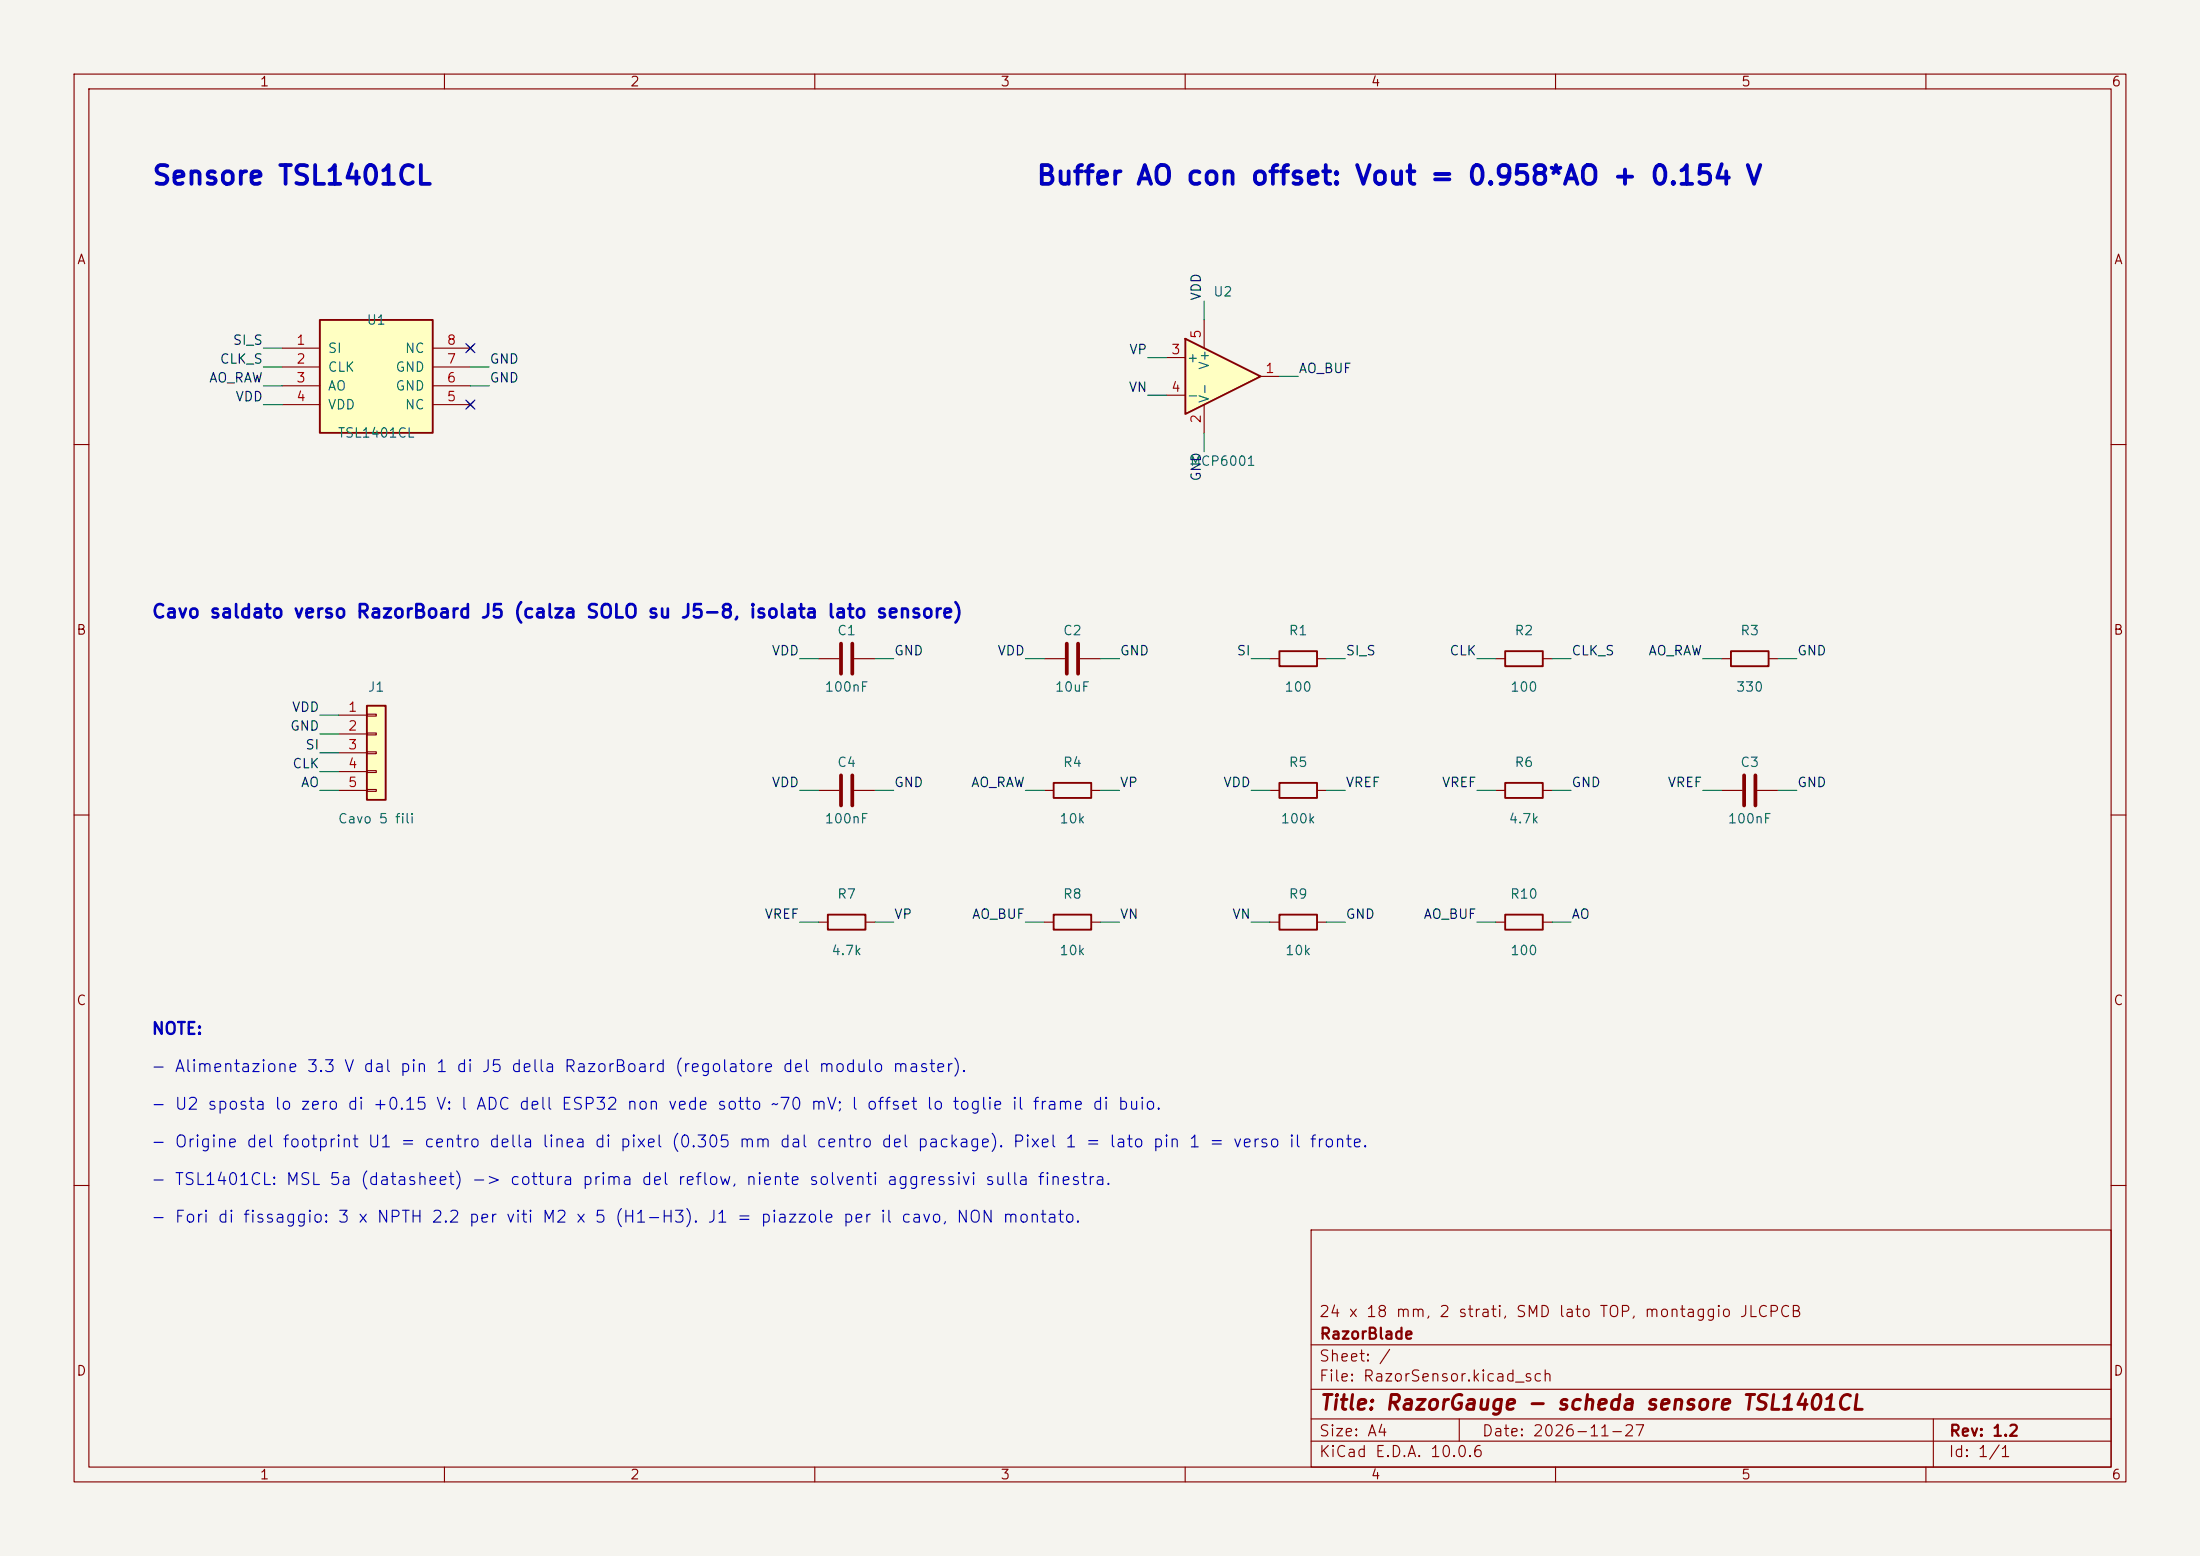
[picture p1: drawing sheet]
(kicad_sch (version 20230121) (generator eeschema)
 (paper "A4")
 (title_block (title "RazorGauge - scheda sensore TSL1401CL") (date "2026-11-27") (rev "1.2") (company "RazorBlade")
  (comment 1 "24 x 18 mm, 2 strati, SMD lato TOP, montaggio JLCPCB"))
 (lib_symbols
(symbol "RazorSensor:TSL1401CL" (pin_names (offset 1.016)) (in_bom yes) (on_board yes)
(property "Reference" "U" (at 0 8.89 0) (effects (font (size 1.27 1.27))))
(property "Value" "TSL1401CL" (at 0 -8.89 0) (effects (font (size 1.27 1.27))))
(property "Footprint" "RazorSensor:TSL1401CL_ams_CL" (at 0 0 0) (effects (font (size 1.27 1.27)) hide))
(property "Datasheet" "TAOS136" (at 0 0 0) (effects (font (size 1.27 1.27)) hide))
(symbol "TSL1401CL_0_1" (rectangle (start -7.62 7.62) (end 7.62 -7.62) (stroke (width 0.254) (type default)) (fill (type background))))
(symbol "TSL1401CL_1_1"
(pin input line (at -12.7 3.81 0) (length 5.08) (name "SI" (effects (font (size 1.27 1.27)))) (number "1" (effects (font (size 1.27 1.27)))))
(pin input line (at -12.7 1.27 0) (length 5.08) (name "CLK" (effects (font (size 1.27 1.27)))) (number "2" (effects (font (size 1.27 1.27)))))
(pin output line (at -12.7 -1.27 0) (length 5.08) (name "AO" (effects (font (size 1.27 1.27)))) (number "3" (effects (font (size 1.27 1.27)))))
(pin power_in line (at -12.7 -3.81 0) (length 5.08) (name "VDD" (effects (font (size 1.27 1.27)))) (number "4" (effects (font (size 1.27 1.27)))))
(pin no_connect line (at 12.7 -3.81 180) (length 5.08) (name "NC" (effects (font (size 1.27 1.27)))) (number "5" (effects (font (size 1.27 1.27)))))
(pin power_in line (at 12.7 -1.27 180) (length 5.08) (name "GND" (effects (font (size 1.27 1.27)))) (number "6" (effects (font (size 1.27 1.27)))))
(pin power_in line (at 12.7 1.27 180) (length 5.08) (name "GND" (effects (font (size 1.27 1.27)))) (number "7" (effects (font (size 1.27 1.27)))))
(pin no_connect line (at 12.7 3.81 180) (length 5.08) (name "NC" (effects (font (size 1.27 1.27)))) (number "8" (effects (font (size 1.27 1.27)))))))
(symbol "Connector_Generic:Conn_01x05" (pin_names (offset 1.016) hide) (in_bom yes) (on_board yes)
  (property "Reference" "J" (at 0 7.62 0) (effects (font (size 1.27 1.27))))
  (property "Value" "Conn_01x05" (at 0 -7.62 0) (effects (font (size 1.27 1.27))))
  (property "Footprint" "" (at 0 0 0) (effects (font (size 1.27 1.27)) hide))
  (property "Datasheet" "~" (at 0 0 0) (effects (font (size 1.27 1.27)) hide))
  (symbol "Conn_01x05_1_1"
   (rectangle (start -1.27 -4.953) (end 0 -5.207) (stroke (width 0.1524) (type default)) (fill (type none)))
   (rectangle (start -1.27 -2.413) (end 0 -2.667) (stroke (width 0.1524) (type default)) (fill (type none)))
   (rectangle (start -1.27 0.127) (end 0 -0.127) (stroke (width 0.1524) (type default)) (fill (type none)))
   (rectangle (start -1.27 2.667) (end 0 2.413) (stroke (width 0.1524) (type default)) (fill (type none)))
   (rectangle (start -1.27 5.207) (end 0 4.953) (stroke (width 0.1524) (type default)) (fill (type none)))
   (rectangle (start -1.27 6.35) (end 1.27 -6.35) (stroke (width 0.254) (type default)) (fill (type background)))
   (pin passive line (at -5.08 5.08 0) (length 3.81) (name "Pin_1" (effects (font (size 1.27 1.27)))) (number "1" (effects (font (size 1.27 1.27)))))
   (pin passive line (at -5.08 2.54 0) (length 3.81) (name "Pin_2" (effects (font (size 1.27 1.27)))) (number "2" (effects (font (size 1.27 1.27)))))
   (pin passive line (at -5.08 0 0) (length 3.81) (name "Pin_3" (effects (font (size 1.27 1.27)))) (number "3" (effects (font (size 1.27 1.27)))))
   (pin passive line (at -5.08 -2.54 0) (length 3.81) (name "Pin_4" (effects (font (size 1.27 1.27)))) (number "4" (effects (font (size 1.27 1.27)))))
   (pin passive line (at -5.08 -5.08 0) (length 3.81) (name "Pin_5" (effects (font (size 1.27 1.27)))) (number "5" (effects (font (size 1.27 1.27)))))))
(symbol "Amplifier_Operational:MCP6001-OT" (pin_names (offset 0.127)) (in_bom yes) (on_board yes)
  (property "Reference" "U" (at 0 5.08 0) (effects (font (size 1.27 1.27)) (justify left)))
  (property "Value" "MCP6001-OT" (at 0 -5.08 0) (effects (font (size 1.27 1.27)) (justify left)))
  (property "Footprint" "" (at 0 0 0) (effects (font (size 1.27 1.27)) (justify left) hide))
  (property "Datasheet" "https://ww1.microchip.com/downloads/en/DeviceDoc/MCP6001-1R-1U-2-4-1-MHz-Low-Power-Op-Amp-DS20001733L.pdf" (at 0 0 0) (effects (font (size 1.27 1.27)) hide))
  (symbol "MCP6001-OT_0_1"
   (polyline (pts (xy -5.08 5.08) (xy 5.08 0) (xy -5.08 -5.08) (xy -5.08 5.08)) (stroke (width 0.254) (type default)) (fill (type background)))
   (pin power_in line (at -2.54 -7.62 90) (length 3.81) (name "V-" (effects (font (size 1.27 1.27)))) (number "2" (effects (font (size 1.27 1.27)))))
   (pin power_in line (at -2.54 7.62 270) (length 3.81) (name "V+" (effects (font (size 1.27 1.27)))) (number "5" (effects (font (size 1.27 1.27))))))
  (symbol "MCP6001-OT_1_1"
   (pin input line (at -7.62 2.54 0) (length 2.54) (name "+" (effects (font (size 1.27 1.27)))) (number "3" (effects (font (size 1.27 1.27)))))
   (pin input line (at -7.62 -2.54 0) (length 2.54) (name "-" (effects (font (size 1.27 1.27)))) (number "4" (effects (font (size 1.27 1.27)))))
   (pin output line (at 7.62 0 180) (length 2.54) (name "~" (effects (font (size 1.27 1.27)))) (number "1" (effects (font (size 1.27 1.27)))))))
(symbol "Device:C" (pin_numbers hide) (pin_names (offset 0.254)) (in_bom yes) (on_board yes)
  (property "Reference" "C" (at 0.635 2.54 0) (effects (font (size 1.27 1.27)) (justify left)))
  (property "Value" "C" (at 0.635 -2.54 0) (effects (font (size 1.27 1.27)) (justify left)))
  (property "Footprint" "" (at 0.9652 -3.81 0) (effects (font (size 1.27 1.27)) hide))
  (property "Datasheet" "~" (at 0 0 0) (effects (font (size 1.27 1.27)) hide))
  (symbol "C_0_1"
   (polyline (pts (xy -2.032 -0.762) (xy 2.032 -0.762)) (stroke (width 0.508) (type default)) (fill (type none)))
   (polyline (pts (xy -2.032 0.762) (xy 2.032 0.762)) (stroke (width 0.508) (type default)) (fill (type none))))
  (symbol "C_1_1"
   (pin passive line (at 0 3.81 270) (length 2.794) (name "~" (effects (font (size 1.27 1.27)))) (number "1" (effects (font (size 1.27 1.27)))))
   (pin passive line (at 0 -3.81 90) (length 2.794) (name "~" (effects (font (size 1.27 1.27)))) (number "2" (effects (font (size 1.27 1.27)))))))
(symbol "Device:R" (pin_numbers hide) (pin_names (offset 0)) (in_bom yes) (on_board yes)
  (property "Reference" "R" (at 2.032 0 90) (effects (font (size 1.27 1.27))))
  (property "Value" "R" (at 0 0 90) (effects (font (size 1.27 1.27))))
  (property "Footprint" "" (at -1.778 0 90) (effects (font (size 1.27 1.27)) hide))
  (property "Datasheet" "~" (at 0 0 0) (effects (font (size 1.27 1.27)) hide))
  (symbol "R_0_1"
   (rectangle (start -1.016 -2.54) (end 1.016 2.54) (stroke (width 0.254) (type default)) (fill (type none))))
  (symbol "R_1_1"
   (pin passive line (at 0 3.81 270) (length 1.27) (name "~" (effects (font (size 1.27 1.27)))) (number "1" (effects (font (size 1.27 1.27)))))
   (pin passive line (at 0 -3.81 90) (length 1.27) (name "~" (effects (font (size 1.27 1.27)))) (number "2" (effects (font (size 1.27 1.27))))))))
(text "Sensore TSL1401CL" (at 20.32 25.4 0) (effects (font (size 2.54 2.54) bold) (justify left bottom)))
(symbol (lib_id "RazorSensor:TSL1401CL") (at 50.8 50.8 0) (unit 1) (in_bom yes) (on_board yes) (dnp no)
 (property "Reference" "U1" (at 50.8 43.18 0) (effects (font (size 1.27 1.27))))
 (property "Value" "TSL1401CL" (at 50.8 58.42 0) (effects (font (size 1.27 1.27))))
 (property "Footprint" "RazorSensor:TSL1401CL_ams_CL" (at 50.8 50.8 0) (effects (font (size 1.27 1.27)) hide))
 (property "Datasheet" "~" (at 50.8 50.8 0) (effects (font (size 1.27 1.27)) hide))
 (property "MPN" "ams TSL1401CL (128x1, package CL, MSL 5a da datasheet)" (at 50.8 50.8 0) (effects (font (size 1.27 1.27)) hide))
 (property "LCSC" "C2802316" (at 50.8 50.8 0) (effects (font (size 1.27 1.27)) hide))
 (pin "1") (pin "2") (pin "3") (pin "4") (pin "5") (pin "6") (pin "7") (pin "8"))
(wire (pts (xy 38.1 46.99) (xy 35.56 46.99)) (stroke (width 0) (type default)))
(label "SI_S" (at 35.56 46.99 180) (fields_autoplaced) (effects (font (size 1.27 1.27)) (justify right bottom)))
(wire (pts (xy 38.1 49.53) (xy 35.56 49.53)) (stroke (width 0) (type default)))
(label "CLK_S" (at 35.56 49.53 180) (fields_autoplaced) (effects (font (size 1.27 1.27)) (justify right bottom)))
(wire (pts (xy 38.1 52.07) (xy 35.56 52.07)) (stroke (width 0) (type default)))
(label "AO_RAW" (at 35.56 52.07 180) (fields_autoplaced) (effects (font (size 1.27 1.27)) (justify right bottom)))
(wire (pts (xy 38.1 54.61) (xy 35.56 54.61)) (stroke (width 0) (type default)))
(label "VDD" (at 35.56 54.61 180) (fields_autoplaced) (effects (font (size 1.27 1.27)) (justify right bottom)))
(no_connect (at 63.5 54.61))
(wire (pts (xy 63.5 52.07) (xy 66.04 52.07)) (stroke (width 0) (type default)))
(label "GND" (at 66.04 52.07 0) (fields_autoplaced) (effects (font (size 1.27 1.27)) (justify left bottom)))
(wire (pts (xy 63.5 49.53) (xy 66.04 49.53)) (stroke (width 0) (type default)))
(label "GND" (at 66.04 49.53 0) (fields_autoplaced) (effects (font (size 1.27 1.27)) (justify left bottom)))
(no_connect (at 63.5 46.99))
(symbol (lib_id "Connector_Generic:Conn_01x05") (at 50.8 101.6 0) (unit 1) (in_bom yes) (on_board yes) (dnp no)
 (property "Reference" "J1" (at 50.8 92.71 0) (effects (font (size 1.27 1.27))))
 (property "Value" "Cavo 5 fili" (at 50.8 110.49 0) (effects (font (size 1.27 1.27))))
 (property "Footprint" "Connector_PinHeader_2.00mm:PinHeader_1x05_P2.00mm_Vertical" (at 50.8 101.6 0) (effects (font (size 1.27 1.27)) hide))
 (property "Datasheet" "~" (at 50.8 101.6 0) (effects (font (size 1.27 1.27)) hide))
 (property "MPN" "piazzole per saldare il cavo: 1 3V3 / 2 GND / 3 SI / 4 CLK / 5 AO (= J5 pin 1-5; calza solo su J5-8) - NON MONTARE" (at 50.8 101.6 0) (effects (font (size 1.27 1.27)) hide))
 (property "LCSC" "" (at 50.8 101.6 0) (effects (font (size 1.27 1.27)) hide))
 (pin "1") (pin "2") (pin "3") (pin "4") (pin "5"))
(wire (pts (xy 45.72 96.52) (xy 43.18 96.52)) (stroke (width 0) (type default)))
(label "VDD" (at 43.18 96.52 180) (fields_autoplaced) (effects (font (size 1.27 1.27)) (justify right bottom)))
(wire (pts (xy 45.72 99.06) (xy 43.18 99.06)) (stroke (width 0) (type default)))
(label "GND" (at 43.18 99.06 180) (fields_autoplaced) (effects (font (size 1.27 1.27)) (justify right bottom)))
(wire (pts (xy 45.72 101.6) (xy 43.18 101.6)) (stroke (width 0) (type default)))
(label "SI" (at 43.18 101.6 180) (fields_autoplaced) (effects (font (size 1.27 1.27)) (justify right bottom)))
(wire (pts (xy 45.72 104.14) (xy 43.18 104.14)) (stroke (width 0) (type default)))
(label "CLK" (at 43.18 104.14 180) (fields_autoplaced) (effects (font (size 1.27 1.27)) (justify right bottom)))
(wire (pts (xy 45.72 106.68) (xy 43.18 106.68)) (stroke (width 0) (type default)))
(label "AO" (at 43.18 106.68 180) (fields_autoplaced) (effects (font (size 1.27 1.27)) (justify right bottom)))
(text "Cavo saldato verso RazorBoard J5 (calza SOLO su J5-8, isolata lato sensore)" (at 20.32 83.82 0) (effects (font (size 1.8 1.8) bold) (justify left bottom)))
(text "Buffer AO con offset: Vout = 0.958*AO + 0.154 V" (at 139.7 25.4 0) (effects (font (size 2.54 2.54) bold) (justify left bottom)))
(symbol (lib_id "Amplifier_Operational:MCP6001-OT") (at 165.1 50.8 0) (unit 1) (in_bom yes) (on_board yes) (dnp no)
 (property "Reference" "U2" (at 165.1 39.37 0) (effects (font (size 1.27 1.27))))
 (property "Value" "MCP6001" (at 165.1 62.23 0) (effects (font (size 1.27 1.27))))
 (property "Footprint" "Package_TO_SOT_SMD:SOT-23-5" (at 165.1 50.8 0) (effects (font (size 1.27 1.27)) hide))
 (property "Datasheet" "~" (at 165.1 50.8 0) (effects (font (size 1.27 1.27)) hide))
 (property "MPN" "Microchip MCP6001T-I/OT (rail-to-rail in/out, 1 MHz, 0.6 V/us) - NON LMV321/MCP6001R/MCP6001U" (at 165.1 50.8 0) (effects (font (size 1.27 1.27)) hide))
 (property "LCSC" "C116490" (at 165.1 50.8 0) (effects (font (size 1.27 1.27)) hide))
 (pin "2") (pin "5") (pin "1") (pin "3") (pin "4"))
(wire (pts (xy 162.56 58.42) (xy 162.56 60.96)) (stroke (width 0) (type default)))
(label "GND" (at 162.56 60.96 270) (fields_autoplaced) (effects (font (size 1.27 1.27)) (justify right bottom)))
(wire (pts (xy 162.56 43.18) (xy 162.56 40.64)) (stroke (width 0) (type default)))
(label "VDD" (at 162.56 40.64 90) (fields_autoplaced) (effects (font (size 1.27 1.27)) (justify left bottom)))
(wire (pts (xy 157.48 48.26) (xy 154.94 48.26)) (stroke (width 0) (type default)))
(label "VP" (at 154.94 48.26 180) (fields_autoplaced) (effects (font (size 1.27 1.27)) (justify right bottom)))
(wire (pts (xy 157.48 53.34) (xy 154.94 53.34)) (stroke (width 0) (type default)))
(label "VN" (at 154.94 53.34 180) (fields_autoplaced) (effects (font (size 1.27 1.27)) (justify right bottom)))
(wire (pts (xy 172.72 50.8) (xy 175.26 50.8)) (stroke (width 0) (type default)))
(label "AO_BUF" (at 175.26 50.8 0) (fields_autoplaced) (effects (font (size 1.27 1.27)) (justify left bottom)))
(symbol (lib_id "Device:C") (at 114.3 88.9 90) (unit 1) (in_bom yes) (on_board yes) (dnp no)
 (property "Reference" "C1" (at 114.3 85.09 90) (effects (font (size 1.27 1.27))))
 (property "Value" "100nF" (at 114.3 92.71 90) (effects (font (size 1.27 1.27))))
 (property "Footprint" "Capacitor_SMD:C_0603_1608Metric" (at 114.3 88.9 0) (effects (font (size 1.27 1.27)) hide))
 (property "Datasheet" "~" (at 114.3 88.9 0) (effects (font (size 1.27 1.27)) hide))
 (property "MPN" "CC0603KRX7R9BB104 50V" (at 114.3 88.9 0) (effects (font (size 1.27 1.27)) hide))
 (property "LCSC" "C14663" (at 114.3 88.9 0) (effects (font (size 1.27 1.27)) hide))
 (pin "1") (pin "2"))
(wire (pts (xy 110.49 88.9) (xy 107.95 88.9)) (stroke (width 0) (type default)))
(label "VDD" (at 107.95 88.9 180) (fields_autoplaced) (effects (font (size 1.27 1.27)) (justify right bottom)))
(wire (pts (xy 118.11 88.9) (xy 120.65 88.9)) (stroke (width 0) (type default)))
(label "GND" (at 120.65 88.9 0) (fields_autoplaced) (effects (font (size 1.27 1.27)) (justify left bottom)))
(symbol (lib_id "Device:C") (at 144.78 88.9 90) (unit 1) (in_bom yes) (on_board yes) (dnp no)
 (property "Reference" "C2" (at 144.78 85.09 90) (effects (font (size 1.27 1.27))))
 (property "Value" "10uF" (at 144.78 92.71 90) (effects (font (size 1.27 1.27))))
 (property "Footprint" "Capacitor_SMD:C_0805_2012Metric" (at 144.78 88.9 0) (effects (font (size 1.27 1.27)) hide))
 (property "Datasheet" "~" (at 144.78 88.9 0) (effects (font (size 1.27 1.27)) hide))
 (property "MPN" "CL21A106KAYNNNE 25V" (at 144.78 88.9 0) (effects (font (size 1.27 1.27)) hide))
 (property "LCSC" "C15850" (at 144.78 88.9 0) (effects (font (size 1.27 1.27)) hide))
 (pin "1") (pin "2"))
(wire (pts (xy 140.97 88.9) (xy 138.43 88.9)) (stroke (width 0) (type default)))
(label "VDD" (at 138.43 88.9 180) (fields_autoplaced) (effects (font (size 1.27 1.27)) (justify right bottom)))
(wire (pts (xy 148.59 88.9) (xy 151.13 88.9)) (stroke (width 0) (type default)))
(label "GND" (at 151.13 88.9 0) (fields_autoplaced) (effects (font (size 1.27 1.27)) (justify left bottom)))
(symbol (lib_id "Device:R") (at 175.26 88.9 90) (unit 1) (in_bom yes) (on_board yes) (dnp no)
 (property "Reference" "R1" (at 175.26 85.09 90) (effects (font (size 1.27 1.27))))
 (property "Value" "100" (at 175.26 92.71 90) (effects (font (size 1.27 1.27))))
 (property "Footprint" "Resistor_SMD:R_0603_1608Metric" (at 175.26 88.9 0) (effects (font (size 1.27 1.27)) hide))
 (property "Datasheet" "~" (at 175.26 88.9 0) (effects (font (size 1.27 1.27)) hide))
 (property "MPN" "0603WAF1000T5E" (at 175.26 88.9 0) (effects (font (size 1.27 1.27)) hide))
 (property "LCSC" "C22775" (at 175.26 88.9 0) (effects (font (size 1.27 1.27)) hide))
 (pin "1") (pin "2"))
(wire (pts (xy 171.45 88.9) (xy 168.91 88.9)) (stroke (width 0) (type default)))
(label "SI" (at 168.91 88.9 180) (fields_autoplaced) (effects (font (size 1.27 1.27)) (justify right bottom)))
(wire (pts (xy 179.07 88.9) (xy 181.61 88.9)) (stroke (width 0) (type default)))
(label "SI_S" (at 181.61 88.9 0) (fields_autoplaced) (effects (font (size 1.27 1.27)) (justify left bottom)))
(symbol (lib_id "Device:R") (at 205.74 88.9 90) (unit 1) (in_bom yes) (on_board yes) (dnp no)
 (property "Reference" "R2" (at 205.74 85.09 90) (effects (font (size 1.27 1.27))))
 (property "Value" "100" (at 205.74 92.71 90) (effects (font (size 1.27 1.27))))
 (property "Footprint" "Resistor_SMD:R_0603_1608Metric" (at 205.74 88.9 0) (effects (font (size 1.27 1.27)) hide))
 (property "Datasheet" "~" (at 205.74 88.9 0) (effects (font (size 1.27 1.27)) hide))
 (property "MPN" "0603WAF1000T5E" (at 205.74 88.9 0) (effects (font (size 1.27 1.27)) hide))
 (property "LCSC" "C22775" (at 205.74 88.9 0) (effects (font (size 1.27 1.27)) hide))
 (pin "1") (pin "2"))
(wire (pts (xy 201.93 88.9) (xy 199.39 88.9)) (stroke (width 0) (type default)))
(label "CLK" (at 199.39 88.9 180) (fields_autoplaced) (effects (font (size 1.27 1.27)) (justify right bottom)))
(wire (pts (xy 209.55 88.9) (xy 212.09 88.9)) (stroke (width 0) (type default)))
(label "CLK_S" (at 212.09 88.9 0) (fields_autoplaced) (effects (font (size 1.27 1.27)) (justify left bottom)))
(symbol (lib_id "Device:R") (at 236.22 88.9 90) (unit 1) (in_bom yes) (on_board yes) (dnp no)
 (property "Reference" "R3" (at 236.22 85.09 90) (effects (font (size 1.27 1.27))))
 (property "Value" "330" (at 236.22 92.71 90) (effects (font (size 1.27 1.27))))
 (property "Footprint" "Resistor_SMD:R_0603_1608Metric" (at 236.22 88.9 0) (effects (font (size 1.27 1.27)) hide))
 (property "Datasheet" "~" (at 236.22 88.9 0) (effects (font (size 1.27 1.27)) hide))
 (property "MPN" "0603WAF3300T5E" (at 236.22 88.9 0) (effects (font (size 1.27 1.27)) hide))
 (property "LCSC" "C23138" (at 236.22 88.9 0) (effects (font (size 1.27 1.27)) hide))
 (pin "1") (pin "2"))
(wire (pts (xy 232.41 88.9) (xy 229.87 88.9)) (stroke (width 0) (type default)))
(label "AO_RAW" (at 229.87 88.9 180) (fields_autoplaced) (effects (font (size 1.27 1.27)) (justify right bottom)))
(wire (pts (xy 240.03 88.9) (xy 242.57 88.9)) (stroke (width 0) (type default)))
(label "GND" (at 242.57 88.9 0) (fields_autoplaced) (effects (font (size 1.27 1.27)) (justify left bottom)))
(symbol (lib_id "Device:C") (at 114.3 106.68 90) (unit 1) (in_bom yes) (on_board yes) (dnp no)
 (property "Reference" "C4" (at 114.3 102.87 90) (effects (font (size 1.27 1.27))))
 (property "Value" "100nF" (at 114.3 110.49 90) (effects (font (size 1.27 1.27))))
 (property "Footprint" "Capacitor_SMD:C_0603_1608Metric" (at 114.3 106.68 0) (effects (font (size 1.27 1.27)) hide))
 (property "Datasheet" "~" (at 114.3 106.68 0) (effects (font (size 1.27 1.27)) hide))
 (property "MPN" "CC0603KRX7R9BB104 50V" (at 114.3 106.68 0) (effects (font (size 1.27 1.27)) hide))
 (property "LCSC" "C14663" (at 114.3 106.68 0) (effects (font (size 1.27 1.27)) hide))
 (pin "1") (pin "2"))
(wire (pts (xy 110.49 106.68) (xy 107.95 106.68)) (stroke (width 0) (type default)))
(label "VDD" (at 107.95 106.68 180) (fields_autoplaced) (effects (font (size 1.27 1.27)) (justify right bottom)))
(wire (pts (xy 118.11 106.68) (xy 120.65 106.68)) (stroke (width 0) (type default)))
(label "GND" (at 120.65 106.68 0) (fields_autoplaced) (effects (font (size 1.27 1.27)) (justify left bottom)))
(symbol (lib_id "Device:R") (at 144.78 106.68 90) (unit 1) (in_bom yes) (on_board yes) (dnp no)
 (property "Reference" "R4" (at 144.78 102.87 90) (effects (font (size 1.27 1.27))))
 (property "Value" "10k" (at 144.78 110.49 90) (effects (font (size 1.27 1.27))))
 (property "Footprint" "Resistor_SMD:R_0603_1608Metric" (at 144.78 106.68 0) (effects (font (size 1.27 1.27)) hide))
 (property "Datasheet" "~" (at 144.78 106.68 0) (effects (font (size 1.27 1.27)) hide))
 (property "MPN" "0603WAF1002T5E" (at 144.78 106.68 0) (effects (font (size 1.27 1.27)) hide))
 (property "LCSC" "C25804" (at 144.78 106.68 0) (effects (font (size 1.27 1.27)) hide))
 (pin "1") (pin "2"))
(wire (pts (xy 140.97 106.68) (xy 138.43 106.68)) (stroke (width 0) (type default)))
(label "AO_RAW" (at 138.43 106.68 180) (fields_autoplaced) (effects (font (size 1.27 1.27)) (justify right bottom)))
(wire (pts (xy 148.59 106.68) (xy 151.13 106.68)) (stroke (width 0) (type default)))
(label "VP" (at 151.13 106.68 0) (fields_autoplaced) (effects (font (size 1.27 1.27)) (justify left bottom)))
(symbol (lib_id "Device:R") (at 175.26 106.68 90) (unit 1) (in_bom yes) (on_board yes) (dnp no)
 (property "Reference" "R5" (at 175.26 102.87 90) (effects (font (size 1.27 1.27))))
 (property "Value" "100k" (at 175.26 110.49 90) (effects (font (size 1.27 1.27))))
 (property "Footprint" "Resistor_SMD:R_0603_1608Metric" (at 175.26 106.68 0) (effects (font (size 1.27 1.27)) hide))
 (property "Datasheet" "~" (at 175.26 106.68 0) (effects (font (size 1.27 1.27)) hide))
 (property "MPN" "0603WAF1003T5E" (at 175.26 106.68 0) (effects (font (size 1.27 1.27)) hide))
 (property "LCSC" "C25803" (at 175.26 106.68 0) (effects (font (size 1.27 1.27)) hide))
 (pin "1") (pin "2"))
(wire (pts (xy 171.45 106.68) (xy 168.91 106.68)) (stroke (width 0) (type default)))
(label "VDD" (at 168.91 106.68 180) (fields_autoplaced) (effects (font (size 1.27 1.27)) (justify right bottom)))
(wire (pts (xy 179.07 106.68) (xy 181.61 106.68)) (stroke (width 0) (type default)))
(label "VREF" (at 181.61 106.68 0) (fields_autoplaced) (effects (font (size 1.27 1.27)) (justify left bottom)))
(symbol (lib_id "Device:R") (at 205.74 106.68 90) (unit 1) (in_bom yes) (on_board yes) (dnp no)
 (property "Reference" "R6" (at 205.74 102.87 90) (effects (font (size 1.27 1.27))))
 (property "Value" "4.7k" (at 205.74 110.49 90) (effects (font (size 1.27 1.27))))
 (property "Footprint" "Resistor_SMD:R_0603_1608Metric" (at 205.74 106.68 0) (effects (font (size 1.27 1.27)) hide))
 (property "Datasheet" "~" (at 205.74 106.68 0) (effects (font (size 1.27 1.27)) hide))
 (property "MPN" "0603WAF4701T5E" (at 205.74 106.68 0) (effects (font (size 1.27 1.27)) hide))
 (property "LCSC" "C23162" (at 205.74 106.68 0) (effects (font (size 1.27 1.27)) hide))
 (pin "1") (pin "2"))
(wire (pts (xy 201.93 106.68) (xy 199.39 106.68)) (stroke (width 0) (type default)))
(label "VREF" (at 199.39 106.68 180) (fields_autoplaced) (effects (font (size 1.27 1.27)) (justify right bottom)))
(wire (pts (xy 209.55 106.68) (xy 212.09 106.68)) (stroke (width 0) (type default)))
(label "GND" (at 212.09 106.68 0) (fields_autoplaced) (effects (font (size 1.27 1.27)) (justify left bottom)))
(symbol (lib_id "Device:C") (at 236.22 106.68 90) (unit 1) (in_bom yes) (on_board yes) (dnp no)
 (property "Reference" "C3" (at 236.22 102.87 90) (effects (font (size 1.27 1.27))))
 (property "Value" "100nF" (at 236.22 110.49 90) (effects (font (size 1.27 1.27))))
 (property "Footprint" "Capacitor_SMD:C_0603_1608Metric" (at 236.22 106.68 0) (effects (font (size 1.27 1.27)) hide))
 (property "Datasheet" "~" (at 236.22 106.68 0) (effects (font (size 1.27 1.27)) hide))
 (property "MPN" "CC0603KRX7R9BB104 50V" (at 236.22 106.68 0) (effects (font (size 1.27 1.27)) hide))
 (property "LCSC" "C14663" (at 236.22 106.68 0) (effects (font (size 1.27 1.27)) hide))
 (pin "1") (pin "2"))
(wire (pts (xy 232.41 106.68) (xy 229.87 106.68)) (stroke (width 0) (type default)))
(label "VREF" (at 229.87 106.68 180) (fields_autoplaced) (effects (font (size 1.27 1.27)) (justify right bottom)))
(wire (pts (xy 240.03 106.68) (xy 242.57 106.68)) (stroke (width 0) (type default)))
(label "GND" (at 242.57 106.68 0) (fields_autoplaced) (effects (font (size 1.27 1.27)) (justify left bottom)))
(symbol (lib_id "Device:R") (at 114.3 124.46000000000001 90) (unit 1) (in_bom yes) (on_board yes) (dnp no)
 (property "Reference" "R7" (at 114.3 120.65 90) (effects (font (size 1.27 1.27))))
 (property "Value" "4.7k" (at 114.3 128.27 90) (effects (font (size 1.27 1.27))))
 (property "Footprint" "Resistor_SMD:R_0603_1608Metric" (at 114.3 124.46000000000001 0) (effects (font (size 1.27 1.27)) hide))
 (property "Datasheet" "~" (at 114.3 124.46000000000001 0) (effects (font (size 1.27 1.27)) hide))
 (property "MPN" "0603WAF4701T5E" (at 114.3 124.46000000000001 0) (effects (font (size 1.27 1.27)) hide))
 (property "LCSC" "C23162" (at 114.3 124.46000000000001 0) (effects (font (size 1.27 1.27)) hide))
 (pin "1") (pin "2"))
(wire (pts (xy 110.49 124.46) (xy 107.95 124.46)) (stroke (width 0) (type default)))
(label "VREF" (at 107.95 124.46 180) (fields_autoplaced) (effects (font (size 1.27 1.27)) (justify right bottom)))
(wire (pts (xy 118.11 124.46) (xy 120.65 124.46)) (stroke (width 0) (type default)))
(label "VP" (at 120.65 124.46 0) (fields_autoplaced) (effects (font (size 1.27 1.27)) (justify left bottom)))
(symbol (lib_id "Device:R") (at 144.78 124.46000000000001 90) (unit 1) (in_bom yes) (on_board yes) (dnp no)
 (property "Reference" "R8" (at 144.78 120.65 90) (effects (font (size 1.27 1.27))))
 (property "Value" "10k" (at 144.78 128.27 90) (effects (font (size 1.27 1.27))))
 (property "Footprint" "Resistor_SMD:R_0603_1608Metric" (at 144.78 124.46000000000001 0) (effects (font (size 1.27 1.27)) hide))
 (property "Datasheet" "~" (at 144.78 124.46000000000001 0) (effects (font (size 1.27 1.27)) hide))
 (property "MPN" "0603WAF1002T5E" (at 144.78 124.46000000000001 0) (effects (font (size 1.27 1.27)) hide))
 (property "LCSC" "C25804" (at 144.78 124.46000000000001 0) (effects (font (size 1.27 1.27)) hide))
 (pin "1") (pin "2"))
(wire (pts (xy 140.97 124.46) (xy 138.43 124.46)) (stroke (width 0) (type default)))
(label "AO_BUF" (at 138.43 124.46 180) (fields_autoplaced) (effects (font (size 1.27 1.27)) (justify right bottom)))
(wire (pts (xy 148.59 124.46) (xy 151.13 124.46)) (stroke (width 0) (type default)))
(label "VN" (at 151.13 124.46 0) (fields_autoplaced) (effects (font (size 1.27 1.27)) (justify left bottom)))
(symbol (lib_id "Device:R") (at 175.26 124.46000000000001 90) (unit 1) (in_bom yes) (on_board yes) (dnp no)
 (property "Reference" "R9" (at 175.26 120.65 90) (effects (font (size 1.27 1.27))))
 (property "Value" "10k" (at 175.26 128.27 90) (effects (font (size 1.27 1.27))))
 (property "Footprint" "Resistor_SMD:R_0603_1608Metric" (at 175.26 124.46000000000001 0) (effects (font (size 1.27 1.27)) hide))
 (property "Datasheet" "~" (at 175.26 124.46000000000001 0) (effects (font (size 1.27 1.27)) hide))
 (property "MPN" "0603WAF1002T5E" (at 175.26 124.46000000000001 0) (effects (font (size 1.27 1.27)) hide))
 (property "LCSC" "C25804" (at 175.26 124.46000000000001 0) (effects (font (size 1.27 1.27)) hide))
 (pin "1") (pin "2"))
(wire (pts (xy 171.45 124.46) (xy 168.91 124.46)) (stroke (width 0) (type default)))
(label "VN" (at 168.91 124.46 180) (fields_autoplaced) (effects (font (size 1.27 1.27)) (justify right bottom)))
(wire (pts (xy 179.07 124.46) (xy 181.61 124.46)) (stroke (width 0) (type default)))
(label "GND" (at 181.61 124.46 0) (fields_autoplaced) (effects (font (size 1.27 1.27)) (justify left bottom)))
(symbol (lib_id "Device:R") (at 205.74 124.46000000000001 90) (unit 1) (in_bom yes) (on_board yes) (dnp no)
 (property "Reference" "R10" (at 205.74 120.65 90) (effects (font (size 1.27 1.27))))
 (property "Value" "100" (at 205.74 128.27 90) (effects (font (size 1.27 1.27))))
 (property "Footprint" "Resistor_SMD:R_0603_1608Metric" (at 205.74 124.46000000000001 0) (effects (font (size 1.27 1.27)) hide))
 (property "Datasheet" "~" (at 205.74 124.46000000000001 0) (effects (font (size 1.27 1.27)) hide))
 (property "MPN" "0603WAF1000T5E" (at 205.74 124.46000000000001 0) (effects (font (size 1.27 1.27)) hide))
 (property "LCSC" "C22775" (at 205.74 124.46000000000001 0) (effects (font (size 1.27 1.27)) hide))
 (pin "1") (pin "2"))
(wire (pts (xy 201.93 124.46) (xy 199.39 124.46)) (stroke (width 0) (type default)))
(label "AO_BUF" (at 199.39 124.46 180) (fields_autoplaced) (effects (font (size 1.27 1.27)) (justify right bottom)))
(wire (pts (xy 209.55 124.46) (xy 212.09 124.46)) (stroke (width 0) (type default)))
(label "AO" (at 212.09 124.46 0) (fields_autoplaced) (effects (font (size 1.27 1.27)) (justify left bottom)))
(text "NOTE:" (at 20.32 140.0 0) (effects (font (size 1.6 1.6) bold) (justify left bottom)))
(text "- Alimentazione 3.3 V dal pin 1 di J5 della RazorBoard (regolatore del modulo master)." (at 20.32 145.08 0) (effects (font (size 1.6 1.6)) (justify left bottom)))
(text "- U2 sposta lo zero di +0.15 V: l ADC dell ESP32 non vede sotto ~70 mV; l offset lo toglie il frame di buio." (at 20.32 150.16 0) (effects (font (size 1.6 1.6)) (justify left bottom)))
(text "- Origine del footprint U1 = centro della linea di pixel (0.305 mm dal centro del package). Pixel 1 = lato pin 1 = verso il fronte." (at 20.32 155.24 0) (effects (font (size 1.6 1.6)) (justify left bottom)))
(text "- TSL1401CL: MSL 5a (datasheet) -> cottura prima del reflow, niente solventi aggressivi sulla finestra." (at 20.32 160.32 0) (effects (font (size 1.6 1.6)) (justify left bottom)))
(text "- Fori di fissaggio: 3 x NPTH 2.2 per viti M2 x 5 (H1-H3). J1 = piazzole per il cavo, NON montato." (at 20.32 165.4 0) (effects (font (size 1.6 1.6)) (justify left bottom)))
 (sheet_instances (path "" (page "1"))))
